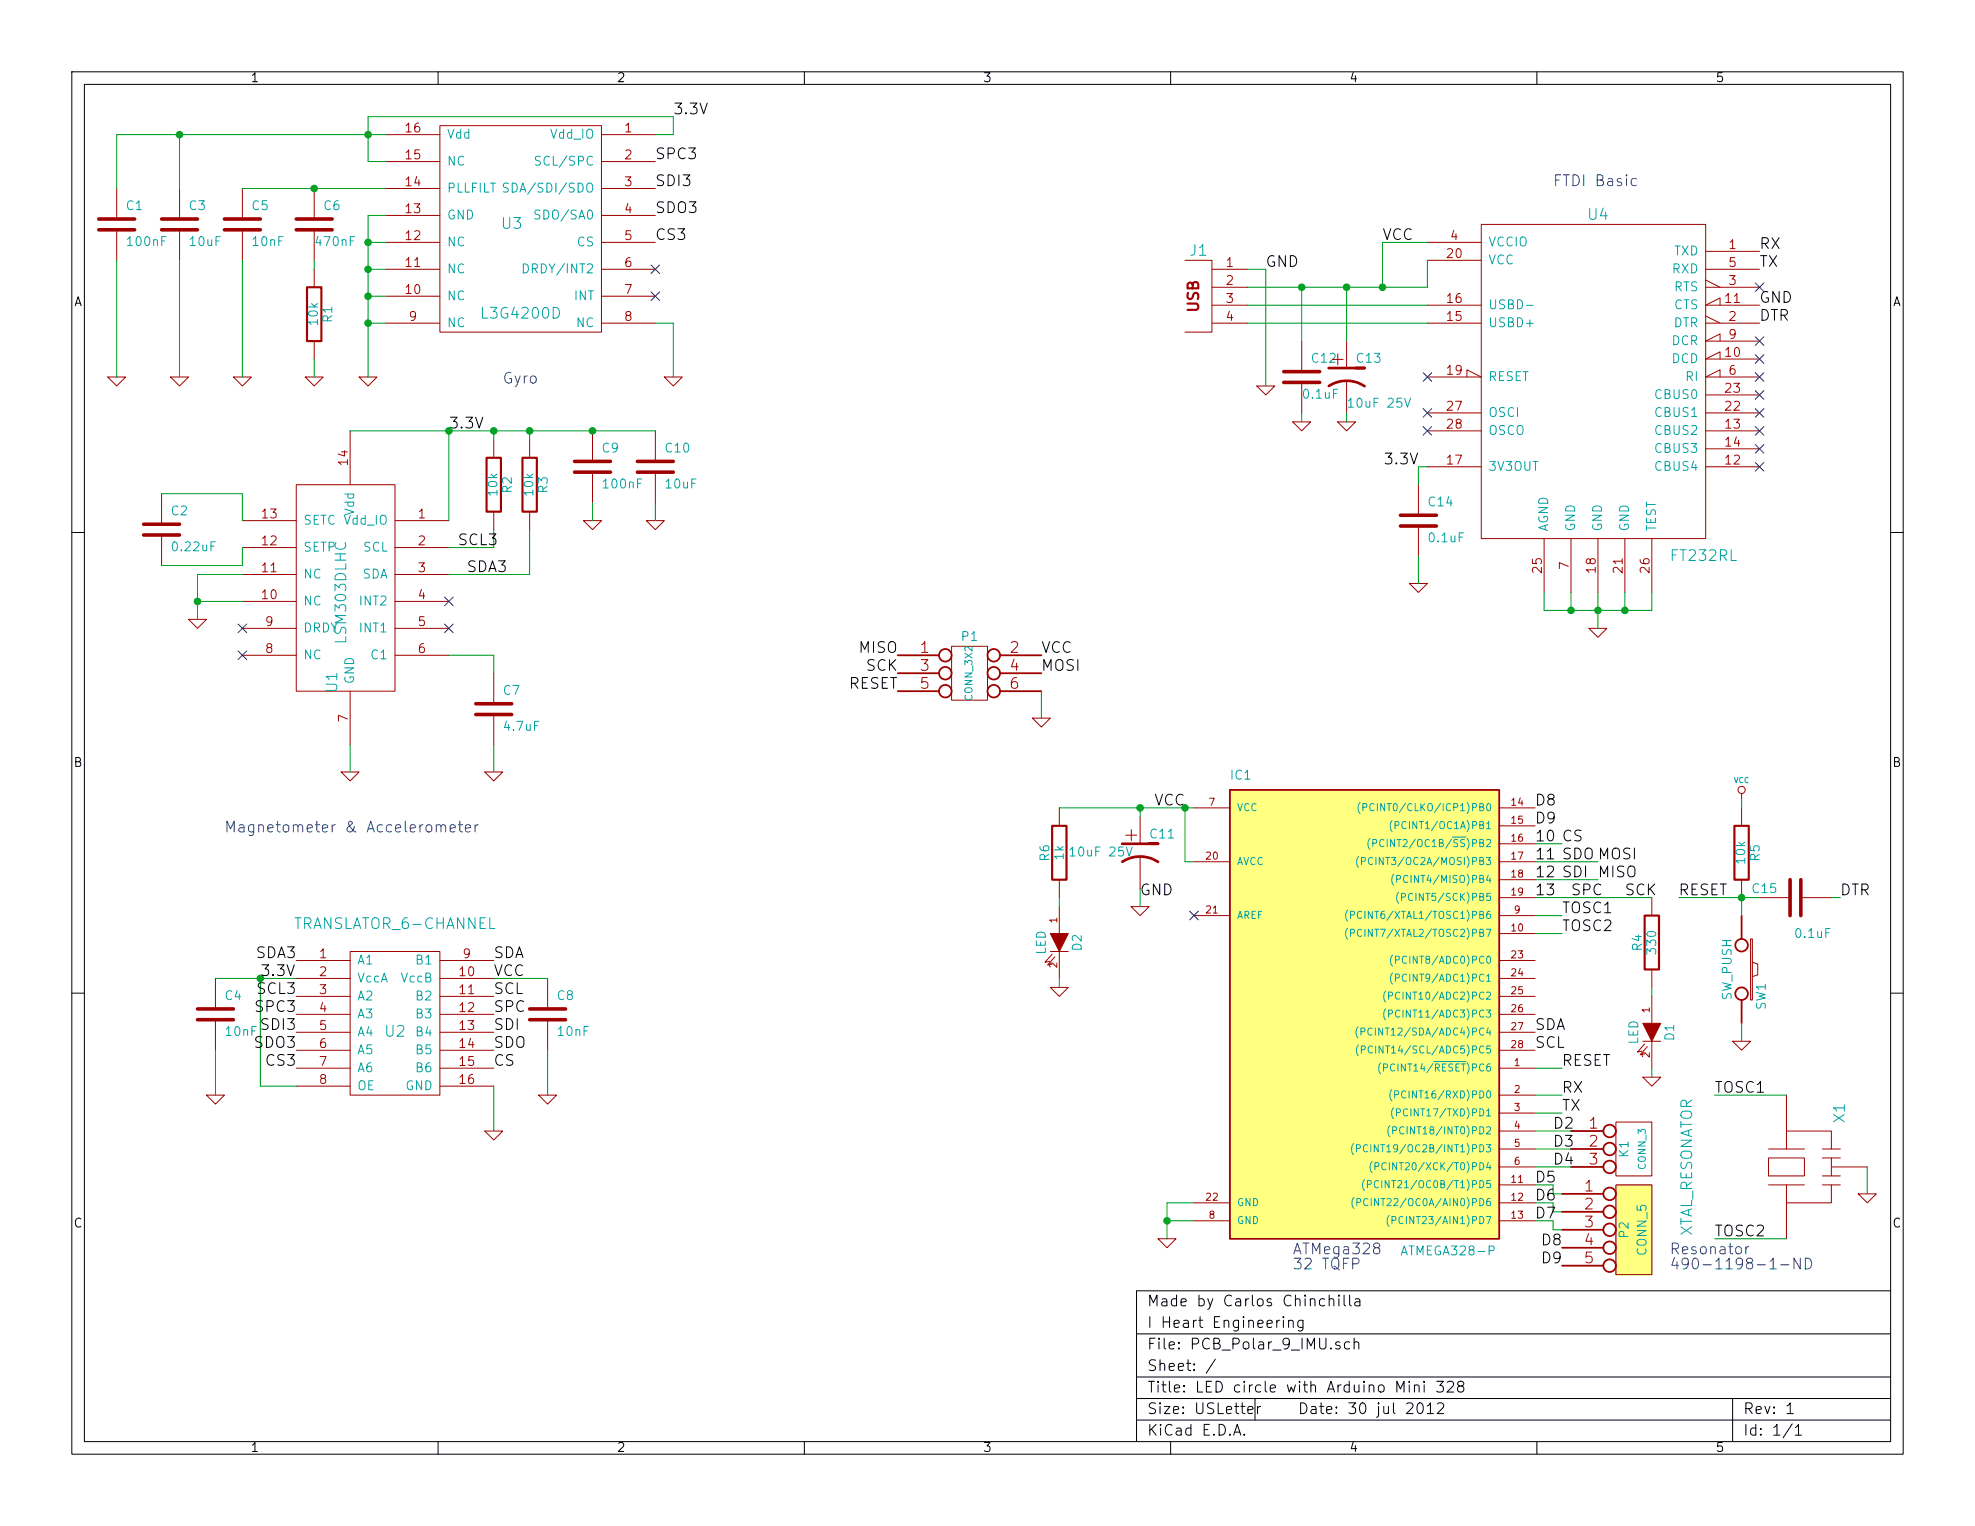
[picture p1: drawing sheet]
EESchema Schematic File Version 2  date Mon 30 Jul 2012 12:38:15 PM EDT
LIBS:power
LIBS:device
LIBS:transistors
LIBS:conn
LIBS:linear
LIBS:regul
LIBS:74xx
LIBS:cmos4000
LIBS:adc-dac
LIBS:memory
LIBS:xilinx
LIBS:special
LIBS:microcontrollers
LIBS:dsp
LIBS:microchip
LIBS:analog_switches
LIBS:motorola
LIBS:texas
LIBS:intel
LIBS:audio
LIBS:interface
LIBS:digital-audio
LIBS:philips
LIBS:display
LIBS:cypress
LIBS:siliconi
LIBS:opto
LIBS:atmel
LIBS:contrib
LIBS:valves
LIBS:IHE
LIBS:PCB_Orientation_Sensor_Board-cache
EELAYER 25  0
EELAYER END
$Descr USLetter 11000 8500
encoding utf-8
Sheet 1 1
Title "LED circle with Arduino Mini 328"
Date "30 jul 2012"
Rev "1"
Comp "I Heart Engineering"
Comment1 "Made by Carlos Chinchilla"
Comment2 ""
Comment3 ""
Comment4 ""
$EndDescr
$Comp
L ATMEGA328-P IC1
U 1 1
P 7550 5600
F 0 "IC1" H 6850 6850 50  0000 L BNN
F 1 "ATMEGA328-P" H 7800 4200 50  0000 L BNN
F 2 "DIL28" H 6950 4250 50  0001 C CNN
	1    7550 5600
	1    0    0    -1  
$EndComp
$Comp
L GND #PWR01
U 1 1
P 6500 6900
F 0 "#PWR01" H 6500 6900 30  0001 C CNN
F 1 "GND" H 6500 6830 30  0001 C CNN
	1    6500 6900
	1    0    0    -1  
$EndComp
$Comp
L GND #PWR02
U 1 1
P 9200 6000
F 0 "#PWR02" H 9200 6000 30  0001 C CNN
F 1 "GND" H 9200 5930 30  0001 C CNN
	1    9200 6000
	1    0    0    -1  
$EndComp
$Comp
L R R4
U 1 1
P 9200 5250
F 0 "R4" V 9280 5250 50  0000 C CNN
F 1 "330" V 9200 5250 50  0000 C CNN
	1    9200 5250
	-1   0    0    1   
$EndComp
$Comp
L LED D1
U 1 1
P 9200 5750
F 0 "D1" H 9200 5850 50  0000 C CNN
F 1 "LED" H 9200 5650 50  0000 C CNN
	1    9200 5750
	0    1    1    0   
$EndComp
$Comp
L VCC #PWR03
U 1 1
P 9700 4450
F 0 "#PWR03" H 9700 4550 30  0001 C CNN
F 1 "VCC" H 9700 4550 30  0000 C CNN
	1    9700 4450
	1    0    0    -1  
$EndComp
$Comp
L R R5
U 1 1
P 9700 4750
F 0 "R5" V 9780 4750 50  0000 C CNN
F 1 "10k" V 9700 4750 50  0000 C CNN
	1    9700 4750
	1    0    0    -1  
$EndComp
$Comp
L C C15
U 1 1
P 10000 5000
F 0 "C15" V 10050 5100 50  0000 L CNN
F 1 "0.1uF" V 9800 4800 50  0000 L CNN
	1    10000 5000
	0    -1   -1   0   
$EndComp
$Comp
L GND #PWR04
U 1 1
P 9700 5800
F 0 "#PWR04" H 9700 5800 30  0001 C CNN
F 1 "GND" H 9700 5730 30  0001 C CNN
	1    9700 5800
	1    0    0    -1  
$EndComp
$Comp
L SW_PUSH SW1
U 1 1
P 9700 5400
F 0 "SW1" H 9850 5510 50  0000 C CNN
F 1 "SW_PUSH" H 9700 5320 50  0000 C CNN
	1    9700 5400
	0    1    1    0   
$EndComp
$Comp
L GND #PWR05
U 1 1
P 6350 5050
F 0 "#PWR05" H 6350 5050 30  0001 C CNN
F 1 "GND" H 6350 4980 30  0001 C CNN
	1    6350 5050
	1    0    0    -1  
$EndComp
$Comp
L GND #PWR06
U 1 1
P 10400 6650
F 0 "#PWR06" H 10400 6650 30  0001 C CNN
F 1 "GND" H 10400 6580 30  0001 C CNN
	1    10400 6650
	1    0    0    -1  
$EndComp
Text Label 8700 5100 0    60   ~ 0
TOSC1
Text Label 8700 5200 0    60   ~ 0
TOSC2
Text Label 9550 6900 0    60   ~ 0
TOSC2
Text Label 9550 6100 0    60   ~ 0
TOSC1
Text Label 9350 5000 0    60   ~ 0
RESET
Text Label 8700 5950 0    60   ~ 0
RESET
Text Label 8700 6100 0    60   ~ 0
RX
Text Label 8700 6200 0    60   ~ 0
TX
Text Label 10250 5000 0    60   ~ 0
DTR
Text Label 6350 5000 0    60   ~ 0
GND
Text Label 6600 4500 2    60   ~ 0
VCC
Text Label 9800 1400 0    60   ~ 0
RX
Text Label 9800 1500 0    60   ~ 0
TX
Text Label 9800 1800 0    60   ~ 0
DTR
Text Notes 8650 1050 0    60   ~ 0
FTDI Basic
Text Notes 7200 7000 0    60   ~ 0
ATMega328 \n32 TQFP
Text Notes 9300 7000 0    60   ~ 0
Resonator\n490-1198-1-ND
$Comp
L XTAL_RESONATOR X1
U 1 1
P 9950 6500
F 0 "X1" H 10250 6200 60  0000 C CNN
F 1 "XTAL_RESONATOR" H 9950 7050 60  0000 C CNN
	1    9950 6500
	0    -1   -1   0   
$EndComp
$Comp
L FT232RL U4
U 1 1
P 8900 2100
F 0 "U4" H 8900 3000 60  0000 C CNN
F 1 "FT232RL" H 9300 1100 60  0000 L CNN
	1    8900 2100
	1    0    0    -1  
$EndComp
$Comp
L USB_2 J1
U 1 1
P 6750 1650
F 0 "J1" H 6675 1900 60  0000 C CNN
F 1 "USB_2" H 6800 1350 60  0001 C CNN
F 4 "VCC" H 7075 1800 50  0001 C CNN "VCC"
F 5 "D+" H 7050 1700 50  0001 C CNN "Data+"
F 6 "D-" H 7050 1600 50  0001 C CNN "Data-"
F 7 "GND" H 7075 1500 50  0001 C CNN "Ground"
	1    6750 1650
	1    0    0    -1  
$EndComp
$Comp
L GND #PWR07
U 1 1
P 7050 2150
F 0 "#PWR07" H 7050 2150 30  0001 C CNN
F 1 "GND" H 7050 2080 30  0001 C CNN
	1    7050 2150
	1    0    0    -1  
$EndComp
$Comp
L C C12
U 1 1
P 7250 2100
F 0 "C12" H 7300 2200 50  0000 L CNN
F 1 "0.1uF" H 7250 2000 50  0000 L CNN
	1    7250 2100
	1    0    0    -1  
$EndComp
$Comp
L GND #PWR08
U 1 1
P 7250 2350
F 0 "#PWR08" H 7250 2350 30  0001 C CNN
F 1 "GND" H 7250 2280 30  0001 C CNN
	1    7250 2350
	1    0    0    -1  
$EndComp
$Comp
L GND #PWR09
U 1 1
P 7500 2350
F 0 "#PWR09" H 7500 2350 30  0001 C CNN
F 1 "GND" H 7500 2280 30  0001 C CNN
	1    7500 2350
	1    0    0    -1  
$EndComp
$Comp
L CP1 C13
U 1 1
P 7500 2100
F 0 "C13" H 7550 2200 50  0000 L CNN
F 1 "10uF 25V" H 7500 1950 50  0000 L CNN
	1    7500 2100
	1    0    0    -1  
$EndComp
Text Label 7050 1500 0    60   ~ 0
GND
Text Label 7700 1350 0    60   ~ 0
VCC
Text Label 9800 1700 0    60   ~ 0
GND
$Comp
L GND #PWR010
U 1 1
P 8900 3500
F 0 "#PWR010" H 8900 3500 30  0001 C CNN
F 1 "GND" H 8900 3430 30  0001 C CNN
	1    8900 3500
	1    0    0    -1  
$EndComp
NoConn ~ 7950 2100
NoConn ~ 7950 2300
NoConn ~ 7950 2400
NoConn ~ 9800 1600
$Comp
L C C14
U 1 1
P 7900 2900
F 0 "C14" H 7950 3000 50  0000 L CNN
F 1 "0.1uF" H 7950 2800 50  0000 L CNN
	1    7900 2900
	1    0    0    -1  
$EndComp
$Comp
L GND #PWR011
U 1 1
P 7900 3250
F 0 "#PWR011" H 7900 3250 30  0001 C CNN
F 1 "GND" H 7900 3180 30  0001 C CNN
	1    7900 3250
	1    0    0    -1  
$EndComp
NoConn ~ 9800 2100
NoConn ~ 9800 2000
NoConn ~ 9800 1900
NoConn ~ 9800 2400
NoConn ~ 9800 2500
NoConn ~ 9800 2600
NoConn ~ 6650 5100
Wire Wire Line
	9950 6100 9550 6100
Wire Wire Line
	8700 5200 8550 5200
Wire Wire Line
	8550 5100 8700 5100
Wire Wire Line
	9950 6900 9550 6900
Wire Wire Line
	6350 5050 6350 4950
Wire Wire Line
	9700 5700 9700 5800
Wire Wire Line
	9700 5100 9700 5000
Connection ~ 9700 5000
Wire Wire Line
	9700 4500 9700 4450
Connection ~ 6500 6800
Wire Wire Line
	6650 6700 6500 6700
Wire Wire Line
	6500 6700 6500 6900
Wire Wire Line
	9200 6000 9200 5950
Wire Wire Line
	9200 5550 9200 5500
Wire Wire Line
	9350 5000 9800 5000
Wire Wire Line
	8700 6200 8550 6200
Wire Wire Line
	8700 6100 8550 6100
Wire Wire Line
	8700 5950 8550 5950
Wire Wire Line
	10250 5000 10200 5000
Wire Wire Line
	8550 5000 9200 5000
Wire Wire Line
	6650 6800 6500 6800
Wire Wire Line
	10400 6500 10400 6650
Wire Wire Line
	7950 1700 6950 1700
Wire Wire Line
	7950 1800 6950 1800
Wire Wire Line
	7050 2150 7050 1500
Wire Wire Line
	6950 1600 7950 1600
Wire Wire Line
	7950 1600 7950 1450
Wire Wire Line
	7500 2350 7500 2300
Wire Wire Line
	7250 2350 7250 2300
Wire Wire Line
	7250 1900 7250 1600
Connection ~ 7250 1600
Wire Wire Line
	7500 1900 7500 1600
Connection ~ 7500 1600
Wire Wire Line
	7050 1500 6950 1500
Wire Wire Line
	7950 1350 7700 1350
Wire Wire Line
	8900 3300 8900 3500
Wire Wire Line
	9200 3400 9200 3300
Wire Wire Line
	8600 3400 9200 3400
Connection ~ 8900 3400
Wire Wire Line
	9050 3300 9050 3400
Connection ~ 9050 3400
Wire Wire Line
	8600 3400 8600 3300
Wire Wire Line
	8750 3300 8750 3400
Connection ~ 8750 3400
Wire Wire Line
	7900 2700 7900 2600
Wire Wire Line
	7900 2600 7950 2600
Wire Wire Line
	7900 3250 7900 3100
Wire Wire Line
	7700 1350 7700 1600
Connection ~ 7700 1600
$Comp
L CP1 C11
U 1 1
P 6350 4750
F 0 "C11" H 6400 4850 50  0000 L CNN
F 1 "10uF 25V" H 5950 4750 50  0000 L CNN
	1    6350 4750
	1    0    0    -1  
$EndComp
NoConn ~ 9800 2200
NoConn ~ 9800 2300
Text Label 7900 2600 2    60   ~ 0
3.3V
Wire Wire Line
	6650 4800 6600 4800
Wire Wire Line
	6600 4800 6600 4500
Wire Wire Line
	5900 4500 6650 4500
Wire Wire Line
	6350 4550 6350 4500
Connection ~ 6600 4500
$Comp
L LSM303DLHC U1
U 1 1
P 1950 3300
F 0 "U1" H 2450 3200 60  0000 C CNN
F 1 "LSM303DLHC" H 1950 3250 60  0000 C CNN
	1    1950 3300
	0    1    1    0   
$EndComp
$Comp
L L3G4200D U3
U 1 1
P 2850 1250
F 0 "U3" H 2850 1250 60  0000 C CNN
F 1 "L3G4200D" H 2900 750 60  0000 C CNN
	1    2850 1250
	1    0    0    -1  
$EndComp
$Comp
L GND #PWR012
U 1 1
P 2050 2100
F 0 "#PWR012" H 2050 2100 30  0001 C CNN
F 1 "GND" H 2050 2030 30  0001 C CNN
	1    2050 2100
	1    0    0    -1  
$EndComp
Wire Wire Line
	2150 1200 2050 1200
Wire Wire Line
	2050 1200 2050 2100
Wire Wire Line
	2150 1800 2050 1800
Connection ~ 2050 1800
Wire Wire Line
	2150 1650 2050 1650
Connection ~ 2050 1650
Wire Wire Line
	2150 1500 2050 1500
Connection ~ 2050 1500
Wire Wire Line
	2150 1350 2050 1350
Connection ~ 2050 1350
Wire Wire Line
	2050 900  2150 900 
Wire Wire Line
	2050 650  2050 900 
Wire Wire Line
	650  750  2150 750 
Text Notes 2800 2150 0    60   ~ 0
Gyro
Text Notes 1250 4650 0    60   ~ 0
Magnetometer & Accelerometer
$Comp
L GND #PWR013
U 1 1
P 3750 2100
F 0 "#PWR013" H 3750 2100 30  0001 C CNN
F 1 "GND" H 3750 2030 30  0001 C CNN
	1    3750 2100
	1    0    0    -1  
$EndComp
Wire Wire Line
	3650 1800 3750 1800
Wire Wire Line
	3750 1800 3750 2100
$Comp
L C C5
U 1 1
P 1350 1250
F 0 "C5" H 1400 1350 50  0000 L CNN
F 1 "10nF" H 1400 1150 50  0000 L CNN
	1    1350 1250
	1    0    0    -1  
$EndComp
$Comp
L C C6
U 1 1
P 1750 1250
F 0 "C6" H 1800 1350 50  0000 L CNN
F 1 "470nF" H 1750 1150 50  0000 L CNN
	1    1750 1250
	1    0    0    -1  
$EndComp
$Comp
L R R1
U 1 1
P 1750 1750
F 0 "R1" V 1830 1750 50  0000 C CNN
F 1 "10k" V 1750 1750 50  0000 C CNN
	1    1750 1750
	1    0    0    -1  
$EndComp
$Comp
L GND #PWR014
U 1 1
P 1750 2100
F 0 "#PWR014" H 1750 2100 30  0001 C CNN
F 1 "GND" H 1750 2030 30  0001 C CNN
	1    1750 2100
	1    0    0    -1  
$EndComp
$Comp
L GND #PWR015
U 1 1
P 1350 2100
F 0 "#PWR015" H 1350 2100 30  0001 C CNN
F 1 "GND" H 1350 2030 30  0001 C CNN
	1    1350 2100
	1    0    0    -1  
$EndComp
Wire Wire Line
	1350 1050 2150 1050
Connection ~ 1750 1050
Wire Wire Line
	1350 1450 1350 2100
Wire Wire Line
	1750 2100 1750 2000
Wire Wire Line
	1750 1450 1750 1500
Wire Wire Line
	3650 750  3750 750 
Wire Wire Line
	3750 750  3750 650 
Wire Wire Line
	3750 650  2050 650 
Connection ~ 2050 750 
$Comp
L C C3
U 1 1
P 1000 1250
F 0 "C3" H 1050 1350 50  0000 L CNN
F 1 "10uF" H 1050 1150 50  0000 L CNN
	1    1000 1250
	1    0    0    -1  
$EndComp
$Comp
L C C1
U 1 1
P 650 1250
F 0 "C1" H 700 1350 50  0000 L CNN
F 1 "100nF" H 700 1150 50  0000 L CNN
	1    650  1250
	1    0    0    -1  
$EndComp
$Comp
L GND #PWR016
U 1 1
P 1000 2100
F 0 "#PWR016" H 1000 2100 30  0001 C CNN
F 1 "GND" H 1000 2030 30  0001 C CNN
	1    1000 2100
	1    0    0    -1  
$EndComp
$Comp
L GND #PWR017
U 1 1
P 650 2100
F 0 "#PWR017" H 650 2100 30  0001 C CNN
F 1 "GND" H 650 2030 30  0001 C CNN
	1    650  2100
	1    0    0    -1  
$EndComp
Wire Wire Line
	1000 1450 1000 2100
Wire Wire Line
	650  2100 650  1450
Wire Wire Line
	650  1050 650  750 
Wire Wire Line
	1000 1050 1000 750 
Connection ~ 1000 750 
Text Label 3750 650  0    60   ~ 0
3.3V
Text Label 3650 1350 0    60   ~ 0
CS3
Text Label 3650 1200 0    60   ~ 0
SDO3
Text Label 3650 1050 0    60   ~ 0
SDI3
Text Label 3650 900  0    60   ~ 0
SPC3
NoConn ~ 3650 1500
NoConn ~ 3650 1650
$Comp
L C C7
U 1 1
P 2750 3950
F 0 "C7" H 2800 4050 50  0000 L CNN
F 1 "4.7uF" H 2800 3850 50  0000 L CNN
	1    2750 3950
	1    0    0    -1  
$EndComp
$Comp
L GND #PWR018
U 1 1
P 2750 4300
F 0 "#PWR018" H 2750 4300 30  0001 C CNN
F 1 "GND" H 2750 4230 30  0001 C CNN
	1    2750 4300
	1    0    0    -1  
$EndComp
$Comp
L GND #PWR019
U 1 1
P 1950 4300
F 0 "#PWR019" H 1950 4300 30  0001 C CNN
F 1 "GND" H 1950 4230 30  0001 C CNN
	1    1950 4300
	1    0    0    -1  
$EndComp
Wire Wire Line
	1950 4300 1950 4150
Wire Wire Line
	2750 4300 2750 4150
Wire Wire Line
	2750 3750 2750 3650
Wire Wire Line
	2750 3650 2500 3650
$Comp
L GND #PWR020
U 1 1
P 1100 3450
F 0 "#PWR020" H 1100 3450 30  0001 C CNN
F 1 "GND" H 1100 3380 30  0001 C CNN
	1    1100 3450
	1    0    0    -1  
$EndComp
Wire Wire Line
	1350 3350 1100 3350
Wire Wire Line
	1100 3200 1100 3450
Wire Wire Line
	1350 3200 1100 3200
Connection ~ 1100 3350
$Comp
L C C2
U 1 1
P 900 2950
F 0 "C2" H 950 3050 50  0000 L CNN
F 1 "0.22uF" H 950 2850 50  0000 L CNN
	1    900  2950
	1    0    0    -1  
$EndComp
Wire Wire Line
	900  3150 1350 3150
Wire Wire Line
	1350 3150 1350 3050
Wire Wire Line
	1350 2900 1350 2750
Wire Wire Line
	1350 2750 900  2750
Wire Wire Line
	2500 2900 2500 2400
Wire Wire Line
	1950 2400 3650 2400
Text Label 2500 2400 0    60   ~ 0
3.3V
NoConn ~ 1350 3650
$Comp
L C C10
U 1 1
P 3650 2600
F 0 "C10" H 3700 2700 50  0000 L CNN
F 1 "10uF" H 3700 2500 50  0000 L CNN
	1    3650 2600
	1    0    0    -1  
$EndComp
$Comp
L C C9
U 1 1
P 3300 2600
F 0 "C9" H 3350 2700 50  0000 L CNN
F 1 "100nF" H 3350 2500 50  0000 L CNN
	1    3300 2600
	1    0    0    -1  
$EndComp
$Comp
L GND #PWR021
U 1 1
P 3650 2900
F 0 "#PWR021" H 3650 2900 30  0001 C CNN
F 1 "GND" H 3650 2830 30  0001 C CNN
	1    3650 2900
	1    0    0    -1  
$EndComp
$Comp
L GND #PWR022
U 1 1
P 3300 2900
F 0 "#PWR022" H 3300 2900 30  0001 C CNN
F 1 "GND" H 3300 2830 30  0001 C CNN
	1    3300 2900
	1    0    0    -1  
$EndComp
Wire Wire Line
	3650 2800 3650 2900
Wire Wire Line
	3300 2900 3300 2800
Connection ~ 2500 2400
Connection ~ 3300 2400
$Comp
L R R2
U 1 1
P 2750 2700
F 0 "R2" V 2830 2700 50  0000 C CNN
F 1 "10k" V 2750 2700 50  0000 C CNN
	1    2750 2700
	1    0    0    -1  
$EndComp
$Comp
L R R3
U 1 1
P 2950 2700
F 0 "R3" V 3030 2700 50  0000 C CNN
F 1 "10k" V 2950 2700 50  0000 C CNN
	1    2950 2700
	1    0    0    -1  
$EndComp
Wire Wire Line
	2500 3050 2750 3050
Wire Wire Line
	2750 3050 2750 2950
Wire Wire Line
	2500 3200 2950 3200
Wire Wire Line
	2950 3200 2950 2950
Wire Wire Line
	2950 2450 2950 2400
Connection ~ 2950 2400
Wire Wire Line
	2750 2450 2750 2400
Connection ~ 2750 2400
Text Label 2600 3200 0    60   ~ 0
SDA3
Text Label 2550 3050 0    60   ~ 0
SCL3
NoConn ~ 2500 3350
NoConn ~ 2500 3500
NoConn ~ 1350 3500
Text Label 8550 5750 0    60   ~ 0
SDA
Text Label 8550 5850 0    60   ~ 0
SCL
Text Label 8550 4700 0    60   ~ 0
10
Text Label 8550 4800 0    60   ~ 0
11
Text Label 8550 4900 0    60   ~ 0
12
Text Label 8550 5000 0    60   ~ 0
13
$Comp
L TRANSLATOR_6-CHANNEL U2
U 1 1
P 2200 5750
F 0 "U2" H 2200 5750 60  0000 C CNN
F 1 "TRANSLATOR_6-CHANNEL" H 2200 6350 60  0000 C CNN
	1    2200 5750
	1    0    0    -1  
$EndComp
Wire Wire Line
	1200 5450 1650 5450
Wire Wire Line
	1450 5450 1450 6050
Wire Wire Line
	1450 6050 1650 6050
$Comp
L GND #PWR023
U 1 1
P 2750 6300
F 0 "#PWR023" H 2750 6300 30  0001 C CNN
F 1 "GND" H 2750 6230 30  0001 C CNN
	1    2750 6300
	1    0    0    -1  
$EndComp
Wire Wire Line
	2750 6300 2750 6050
$Comp
L C C4
U 1 1
P 1200 5650
F 0 "C4" H 1250 5750 50  0000 L CNN
F 1 "10nF" H 1250 5550 50  0000 L CNN
	1    1200 5650
	1    0    0    -1  
$EndComp
$Comp
L GND #PWR024
U 1 1
P 1200 6100
F 0 "#PWR024" H 1200 6100 30  0001 C CNN
F 1 "GND" H 1200 6030 30  0001 C CNN
	1    1200 6100
	1    0    0    -1  
$EndComp
Wire Wire Line
	1200 6100 1200 5850
$Comp
L C C8
U 1 1
P 3050 5650
F 0 "C8" H 3100 5750 50  0000 L CNN
F 1 "10nF" H 3100 5550 50  0000 L CNN
	1    3050 5650
	1    0    0    -1  
$EndComp
$Comp
L GND #PWR025
U 1 1
P 3050 6100
F 0 "#PWR025" H 3050 6100 30  0001 C CNN
F 1 "GND" H 3050 6030 30  0001 C CNN
	1    3050 6100
	1    0    0    -1  
$EndComp
Wire Wire Line
	3050 6100 3050 5850
Wire Wire Line
	3050 5450 2750 5450
Connection ~ 1450 5450
Text Label 2750 5450 0    60   ~ 0
VCC
Text Label 1450 5450 0    60   ~ 0
3.3V
Text Label 2750 5350 0    60   ~ 0
SDA
Text Label 2750 5550 0    60   ~ 0
SCL
Text Label 1650 5350 2    60   ~ 0
SDA3
Text Label 1650 5550 2    60   ~ 0
SCL3
Text Label 2750 5950 0    60   ~ 0
CS
Text Label 2750 5850 0    60   ~ 0
SDO
Text Label 2750 5750 0    60   ~ 0
SDI
Text Label 2750 5650 0    60   ~ 0
SPC
Text Label 1650 5950 2    60   ~ 0
CS3
Text Label 1650 5850 2    60   ~ 0
SDO3
Text Label 1650 5750 2    60   ~ 0
SDI3
Text Label 1650 5650 2    60   ~ 0
SPC3
Text Label 8700 4700 0    60   ~ 0
CS
Text Label 8700 4800 0    60   ~ 0
SDO
Text Label 8700 4900 0    60   ~ 0
SDI
Text Label 8750 5000 0    60   ~ 0
SPC
Wire Wire Line
	8550 4700 8700 4700
Wire Wire Line
	8550 4800 8900 4800
Wire Wire Line
	8550 4900 8900 4900
$Comp
L CONN_3X2 P1
U 1 1
P 5400 3800
F 0 "P1" H 5400 4050 50  0000 C CNN
F 1 "CONN_3X2" V 5400 3850 40  0000 C CNN
	1    5400 3800
	1    0    0    -1  
$EndComp
Text Label 5800 3650 0    60   ~ 0
VCC
Text Label 5800 3750 0    60   ~ 0
MOSI
Text Label 8900 4900 0    60   ~ 0
MISO
Text Label 8900 4800 0    60   ~ 0
MOSI
Text Label 9050 5000 0    60   ~ 0
SCK
Text Label 5000 3650 2    60   ~ 0
MISO
Text Label 5000 3750 2    60   ~ 0
SCK
Text Label 5000 3850 2    60   ~ 0
RESET
$Comp
L GND #PWR026
U 1 1
P 5800 4000
F 0 "#PWR026" H 5800 4000 30  0001 C CNN
F 1 "GND" H 5800 3930 30  0001 C CNN
	1    5800 4000
	1    0    0    -1  
$EndComp
Wire Wire Line
	5800 4000 5800 3850
$Comp
L GND #PWR027
U 1 1
P 5900 5500
F 0 "#PWR027" H 5900 5500 30  0001 C CNN
F 1 "GND" H 5900 5430 30  0001 C CNN
	1    5900 5500
	1    0    0    -1  
$EndComp
$Comp
L R R6
U 1 1
P 5900 4750
F 0 "R6" V 5980 4750 50  0000 C CNN
F 1 "1k" V 5900 4750 50  0000 C CNN
	1    5900 4750
	-1   0    0    1   
$EndComp
$Comp
L LED D2
U 1 1
P 5900 5250
F 0 "D2" H 5900 5350 50  0000 C CNN
F 1 "LED" H 5900 5150 50  0000 C CNN
	1    5900 5250
	0    1    1    0   
$EndComp
Wire Wire Line
	5900 5500 5900 5450
Wire Wire Line
	5900 5050 5900 5000
Connection ~ 6350 4500
$Comp
L CONN_3 K1
U 1 1
P 9100 6400
F 0 "K1" V 9050 6400 50  0000 C CNN
F 1 "CONN_3" V 9150 6400 40  0000 C CNN
	1    9100 6400
	1    0    0    -1  
$EndComp
Wire Wire Line
	8550 6300 8750 6300
Wire Wire Line
	8550 6400 8750 6400
Wire Wire Line
	8550 6500 8750 6500
Text Label 8650 6300 0    60   ~ 0
D2
Text Label 8650 6400 0    60   ~ 0
D3
Text Label 8650 6500 0    60   ~ 0
D4
$Comp
L CONN_5 P2
U 1 1
P 9100 6850
F 0 "P2" V 9050 6850 50  0000 C CNN
F 1 "CONN_5" V 9150 6850 50  0000 C CNN
	1    9100 6850
	1    0    0    -1  
$EndComp
Wire Wire Line
	8550 6600 8650 6600
Wire Wire Line
	8650 6600 8650 6650
Wire Wire Line
	8650 6650 8700 6650
Wire Wire Line
	8700 6750 8650 6750
Wire Wire Line
	8650 6750 8650 6700
Wire Wire Line
	8650 6700 8550 6700
Wire Wire Line
	8550 6800 8650 6800
Wire Wire Line
	8650 6800 8650 6850
Wire Wire Line
	8650 6850 8700 6850
Text Label 8550 6600 0    60   ~ 0
D5
Text Label 8550 6700 0    60   ~ 0
D6
Text Label 8550 6800 0    60   ~ 0
D7
Text Label 8700 6950 2    60   ~ 0
D8
Text Label 8700 7050 2    60   ~ 0
D9
Text Label 8550 4500 0    60   ~ 0
D8
Text Label 8550 4600 0    60   ~ 0
D9
$EndSCHEMATC
